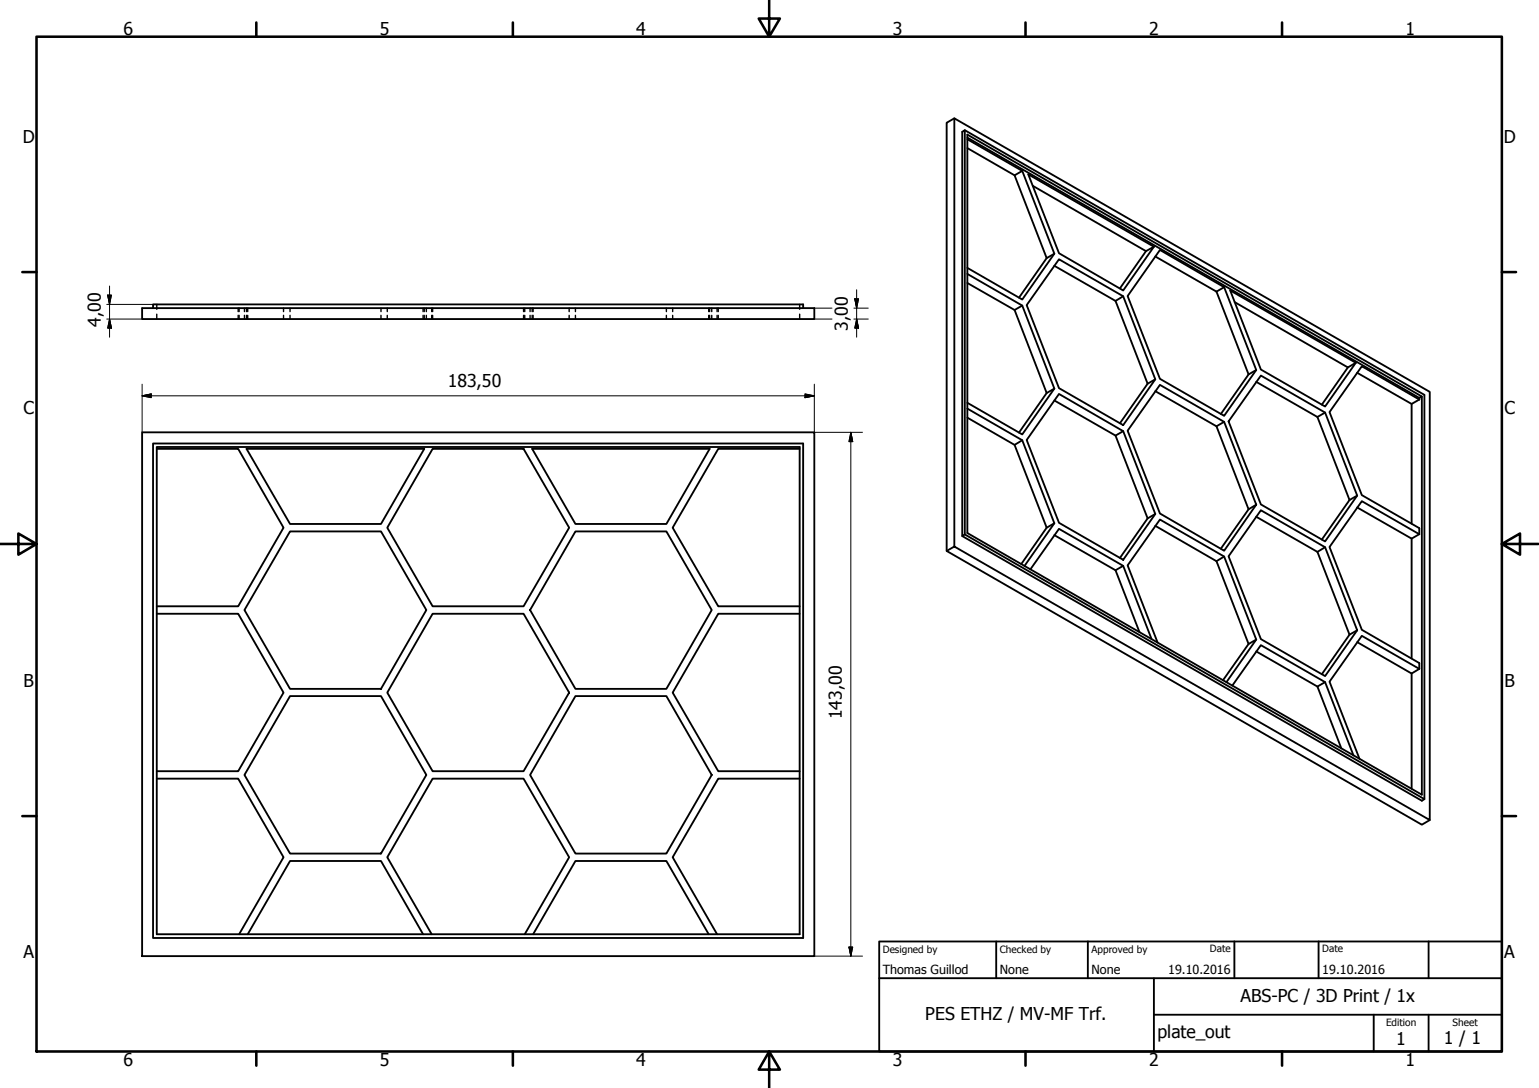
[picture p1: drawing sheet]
<svg xmlns="http://www.w3.org/2000/svg" width="420mm" height="297mm" viewBox="0 0 420 297" stroke-linecap="round" stroke-linejoin="round" font-family="sans-serif">
<!-- layer: Visible (ISO) -->
<g fill="none" stroke="#000" stroke-width=".51">
<path d="M260.5 32.3l129.8 74.7v116.9l-129.8-74.7zM260.5 32.3l-2.1 1.2v116.9l129.8 74.8 2.1-1.3M263.4 35.5l125.5 72.3v110.4l-.7 .4-125.5-72.2v-110.4l.7-.5v110.4l-.7 .5M264.1 37.6l123.4 71v.5M264.1 38l15 8.7 8.7 22.6-8.7 12.5-15-8.7M264.1 40.4l12.9 7.5 8.8 22.6-7.6 10.8M279.1 46.7l-2.1 1.2M280.7 47.6l34.3 19.8-8.4 11.9-17.5-10.2zM281.9 50.7l31 17.9 2.1-1.2M264.1 74.8l15 8.6 8.7 22.7-8.7 12.5-15-8.6M264.1 77.3l12.9 7.3 8.8 22.7-7.6 10.8M287.8 72.6l16.7 9.6 8.8 22.6-7.5 10.8"/>
<path d="M287.8 69.3l-2 1.2M289.1 70.8l17.5 10.1 8.8 22.7-8.8 12.5-17.5-10.1-8.8-22.7zM312.9 68.6l-7.1 10.1M315.4 70l16.7 9.6M316.7 68.2l17.5 10.2 8.8 22.6-8.8 12.5-17.5-10.1-8.9-22.6zM332.1 79.6l8.8 22.6-7.6 10.8M334.2 78.4l-2.1 1.2M335.9 79.3l34.2 19.7-8.3 12-17.6-10.1zM38.8 84.1h183.5v3h-183.5zM41.8 84.1v-1h177.5v1M279.1 83.4l-2.1 1.2M306.6 80.9l-2.1 1.3"/>
<path d="M337.1 82.5l30.9 17.8 2.1-1.3M38.8 118h183.5v143h-183.5zM264.1 111.6l15 8.6 8.7 22.7-8.1 11.6M264.1 114l12.9 7.5 8.8 22.6-7 9.9M287.8 109.3l16.7 9.6 8.8 22.6-7.5 10.8M287.8 106.1l-2 1.2M289.1 107.6l17.5 10.1 8.8 22.6-8.8 12.5-17.5-10.1-8.8-22.6zM306.6 117.7l-2.1 1.2M315.4 106.8l16.7 9.6 8.8 22.7-7.6 10.7M315.4 103.6l-2.1 1.2M316.7 105.1l17.5 10.1 8.8 22.6-8.8 12.6-17.5-10.2-8.9-22.6zM334.2 115.2l-2.1 1.2"/>
<path d="M343 104.3l16.7 9.5 8.7 22.7-7.5 10.8M343 101l-2.1 1.2M344.2 102.5l17.6 10.1 8.7 22.7-8.7 12.5-17.6-10.1-8.8-22.7zM361.8 112.6l-2.1 1.2M368 100.3l-7.1 10.2M370.5 101.8l14.9 8.5 2.1-1.2M385.4 110.3v32.7M387.5 109.1l-15.7-9.1-8.8 12.5 8.8 22.7 15.7 9v1.6M388.2 108.3v108.7l-124.1-71.5v-108.7l124.1 71.5-.7 .3M41.8 121.1h177.5v135h-177.5zM42.8 122h175.5v133.1h-175.5zM42.8 122.5h22.2l12.4 21.6-12.4 21.4h-22.2"/>
<path d="M67.3 122.5h48.5l-11.8 20.6h-24.8zM118.1 122.5h24.8l12.5 21.6-12.5 21.4h-24.8l-12.4-21.4zM145.3 122.5h48.4l-11.8 20.6h-24.8zM218.3 122.5h-22.2l-12.5 21.6 12.5 21.4h22.2M279.1 120.2l-2.1 1.3M343 137.8l-2.1 1.3M344.2 139.3l17.6 10.1 8.7 22.7-8.7 12.5-17.6-10.1-8.8-22.6zM370.5 138.5l14.9 8.6 2.1-1.3M370.5 135.3l-2.1 1.2M79.2 145.1h24.8l12.4 21.4-12.4 21.6h-24.8l-12.5-21.6zM157.1 145.1h24.8l12.4 21.4-12.4 21.6h-24.8l-12.4-21.6zM260.5 149.2l-2.1 1.2"/>
<path d="M263.4 145.9l125.5 72.3M281.3 155.4l7.8-11 17.5 10.1 7.8 20M287.8 146.1l16.7 9.6 6.6 16.9M287.8 142.9l-2 1.2M306.6 154.5l-2.1 1.2M315.4 143.6l16.7 9.6 8.8 22.6M315.4 140.3l-2.1 1.2M334.2 151.9l-2.1 1.3M343 141.1l16.7 9.6 8.7 22.6-7.5 10.8M361.8 149.4l-2.1 1.3M385.4 147.1v32.7M387.5 145.8l-15.7-9-8.8 12.5 8.8 22.6 15.7 9.1v1.6"/>
<path d="M42.8 167.6h22.2l12.4 21.5-12.4 21.5h-22.2M118.1 167.6h24.8l12.5 21.5-12.5 21.5h-24.8l-12.4-21.5zM218.3 167.6h-22.2l-12.5 21.5 12.5 21.5h22.2M316 175.4l-8.2-21 8.9-12.6 17.5 10.1 8.8 22.7-8.2 11.6M343 174.6l-2.1 1.2-7 9.9M343 177.8l16.7 9.6M370.5 175.3l14.9 8.6 2.1-1.3M370.5 172.1l-2.1 1.2M79.2 190h24.8l12.4 21.6-12.4 21.4h-24.8l-12.5-21.4zM157.1 190h24.8l12.4 21.6-12.4 21.4h-24.8l-12.4-21.4zM336.4 187.2l7.8-11.1 17.6 10.1 7.7 20M361.8 186.2l-2.1 1.2 6.5 16.9"/>
<path d="M385.4 183.9v31.4M387.5 182.6l-15.7-9-8.8 12.5 8.2 21.1M42.8 212.6h22.2l12.4 21.4-12.1 21.1M218.3 212.6h-22.2l-12.5 21.4 12.2 21.1M67.6 255.1l11.6-20h24.8l11.5 20M117.9 255.1l-12.2-21.1 12.4-21.4h24.8l12.5 21.4-12.1 21.1M145.5 255.1l11.6-20h24.8l11.6 20"/>
</g>
<!-- layer: Hidden (ISO) -->
<g fill="none" stroke="#000" stroke-width=".38">
<path d="M42.8 83.1v1.3M42.8 85.8v1.3M65 84.1v1M65 86.1v1M65.3 84.1v1M65.3 86.1v1M66.7 84.1v1M66.7 86.1v1M67.3 84.1v1M67.3 86.1v1M67.6 84.1v1M67.6 86.1v1"/>
<path d="M77.4 84.1v1M77.4 86.1v1M79.2 84.1v1M79.2 86.1v1M104 84.1v1M104 86.1v1M105.7 84.1v1M105.7 86.1v1M115.5 84.1v1M115.5 86.1v1M115.8 84.1v1M115.8 86.1v1"/>
<path d="M116.4 84.1v1M116.4 86.1v1M117.9 84.1v1M117.9 86.1v1M118.1 84.1v1M118.1 86.1v1M142.9 84.1v1M142.9 86.1v1M143.3 84.1v1M143.3 86.1v1M144.7 84.1v1M144.7 86.1v1"/>
<path d="M145.3 84.1v1M145.3 86.1v1M145.5 84.1v1M145.5 86.1v1M155.4 84.1v1M155.4 86.1v1M157.1 84.1v1M157.1 86.1v1M181.9 84.1v1M181.9 86.1v1M183.6 84.1v1M183.6 86.1v1"/>
<path d="M193.5 84.1v1M193.5 86.1v1M193.7 84.1v1M193.7 86.1v1M194.3 84.1v1M194.3 86.1v1M195.8 84.1v1M195.8 86.1v1M196.1 84.1v1M196.1 86.1v1M218.3 83.1v1.3M218.3 85.8v1.3"/>
</g>
<!-- layer: Border (ISO) -->
<g fill="none" stroke="#000" stroke-width=".7">
<path d="M10 10h400v277.1h-400zM70 6.1v3.9M140 6.1v3.9M210 0v10l-2.9-4.9h5.8l-2.9 4.9M280 6.1v3.9M350 6.1v3.9M6.1 74.3h3.9M410 74.3h3.9M0 148.5h10l-5-2.8v5.7l5-2.9M410 148.5l5 2.9v-5.7l-5 2.8h10M6.1 222.8h3.9M410 222.8h3.9"/>
<path d="M70 287.1v3.8M140 287.1v3.8M210 287.1l2.9 4.9h-5.8l2.9-4.9v9.9M280 287.1v3.8M350 287.1v3.8"/>
</g>
<!-- layer: Title (ISO) -->
<path d="M240 257h170v30.1h-170zM272 257v10.1M297 257v10.1M337 257v10.1M360 257v10.1M390 257v10.1M240 267.1h170M315 277h95M315 267.1v20M375 277v10.1M390 277v10.1" fill="none" stroke="#000" stroke-width=".51"/>
<!-- layer: Dimension (ISO) -->
<g fill="none" stroke="#000" stroke-width=".27">
<path d="M29.9 78.1v14M233.9 79.1v13M29.1 87.1h9.7M29.1 83.1h13.7M29.4 80.6h1l-.5 2.5zM29.9 87.1l.5 2.5h-1zM222.3 87.1h4.8M222.3 84.1h4.8M233.1 87.1h3.9M233.1 84.1h3.9M233.4 81.6h1l-.5 2.5zM233.9 87.1l.5 2.5h-1z"/>
<path d="M38.8 108.1l2.5-.5v1zM38.8 108.1h183.5M38.8 104.9v13.1M219.8 107.6l2.5 .5-2.5 .5zM222.3 104.9v13.1h13.2M232.3 118l.5 2.6h-1zM232.3 118v143M231.8 258.6h1l-.5 2.4zM222.3 261h13.2"/>
</g>
<g fill="#000" stroke="#000" stroke-width=".27">
<path d="M29.4 80.6l.5 2.5zM29.4 80.6h1l-.5 2.5zM29.9 87.1l.5 2.5zM29.9 87.1l.5 2.5h-1zM233.4 81.6l.5 2.5zM233.4 81.6h1l-.5 2.5zM233.9 87.1l.5 2.5zM233.9 87.1l.5 2.5h-1zM38.8 108.1l2.5-.5zM38.8 108.1l2.5-.5v1zM219.8 108.6l2.5-.5zM219.8 107.6l2.5 .5-2.5 .5z"/>
<path d="M232.3 118l.5 2.6zM232.3 118l.5 2.6h-1zM231.8 258.6l.5 2.4zM231.8 258.6h1l-.5 2.4z"/>
</g>
<g font-size="4.8">
<text x="33.7" y="9.6">6</text>
<text x="103.7" y="9.6">5</text>
<text x="173.7" y="9.6">4</text>
<text x="243.7" y="9.6">3</text>
<text x="313.7" y="9.6">2</text>
<text x="383.7" y="9.6">1</text>
<text x="6.2" y="38.9">D</text>
<text x="410.5" y="38.9">D</text>
<text x="27.5" y="89.3" transform="rotate(-90 27.5 89.3)">4,00</text>
<text x="231.5" y="90.3" transform="rotate(-90 231.5 90.3)">3,00</text>
<text x="122.2" y="105.6">183,50</text>
<text x="6.4" y="113.1">C</text>
<text x="410.7" y="113.1">C</text>
<text x="6.4" y="187.4">B</text>
<text x="410.7" y="187.4">B</text>
<text x="229.9" y="196.3" transform="rotate(-90 229.9 196.3)">143,00</text>
<text x="6.4" y="261.7">A</text>
<text x="410.7" y="261.7">A</text>
<text x="338.7" y="273.5">ABS-PC / 3D Print / 1x</text>
<text x="252.6" y="278.6">PES ETHZ / MV-MF Trf.</text>
<text x="316" y="283.4">plate_out</text>
<text x="381.2" y="285.3">1</text>
<text x="394.2" y="285">1 / 1</text>
<text x="33.7" y="290.9">6</text>
<text x="103.7" y="290.9">5</text>
<text x="173.7" y="290.9">4</text>
<text x="243.7" y="290.9">3</text>
<text x="313.7" y="290.9">2</text>
<text x="383.7" y="290.9">1</text>
</g>
<g font-size="3.4">
<text x="241" y="266">Thomas Guillod</text>
<text x="273" y="266">None</text>
<text x="298" y="266">None</text>
<text x="318.9" y="266">19.10.2016</text>
<text x="361" y="266">19.10.2016</text>
</g>
<g font-size="2.7">
<text x="241" y="260.1">Designed by</text>
<text x="273" y="260.1">Checked by</text>
<text x="298" y="260.1">Approved by</text>
<text x="330.3" y="260">Date</text>
<text x="361" y="260">Date</text>
<text x="378.4" y="280.1">Edition</text>
<text x="396.6" y="280.1">Sheet</text>
</g>
</svg>
